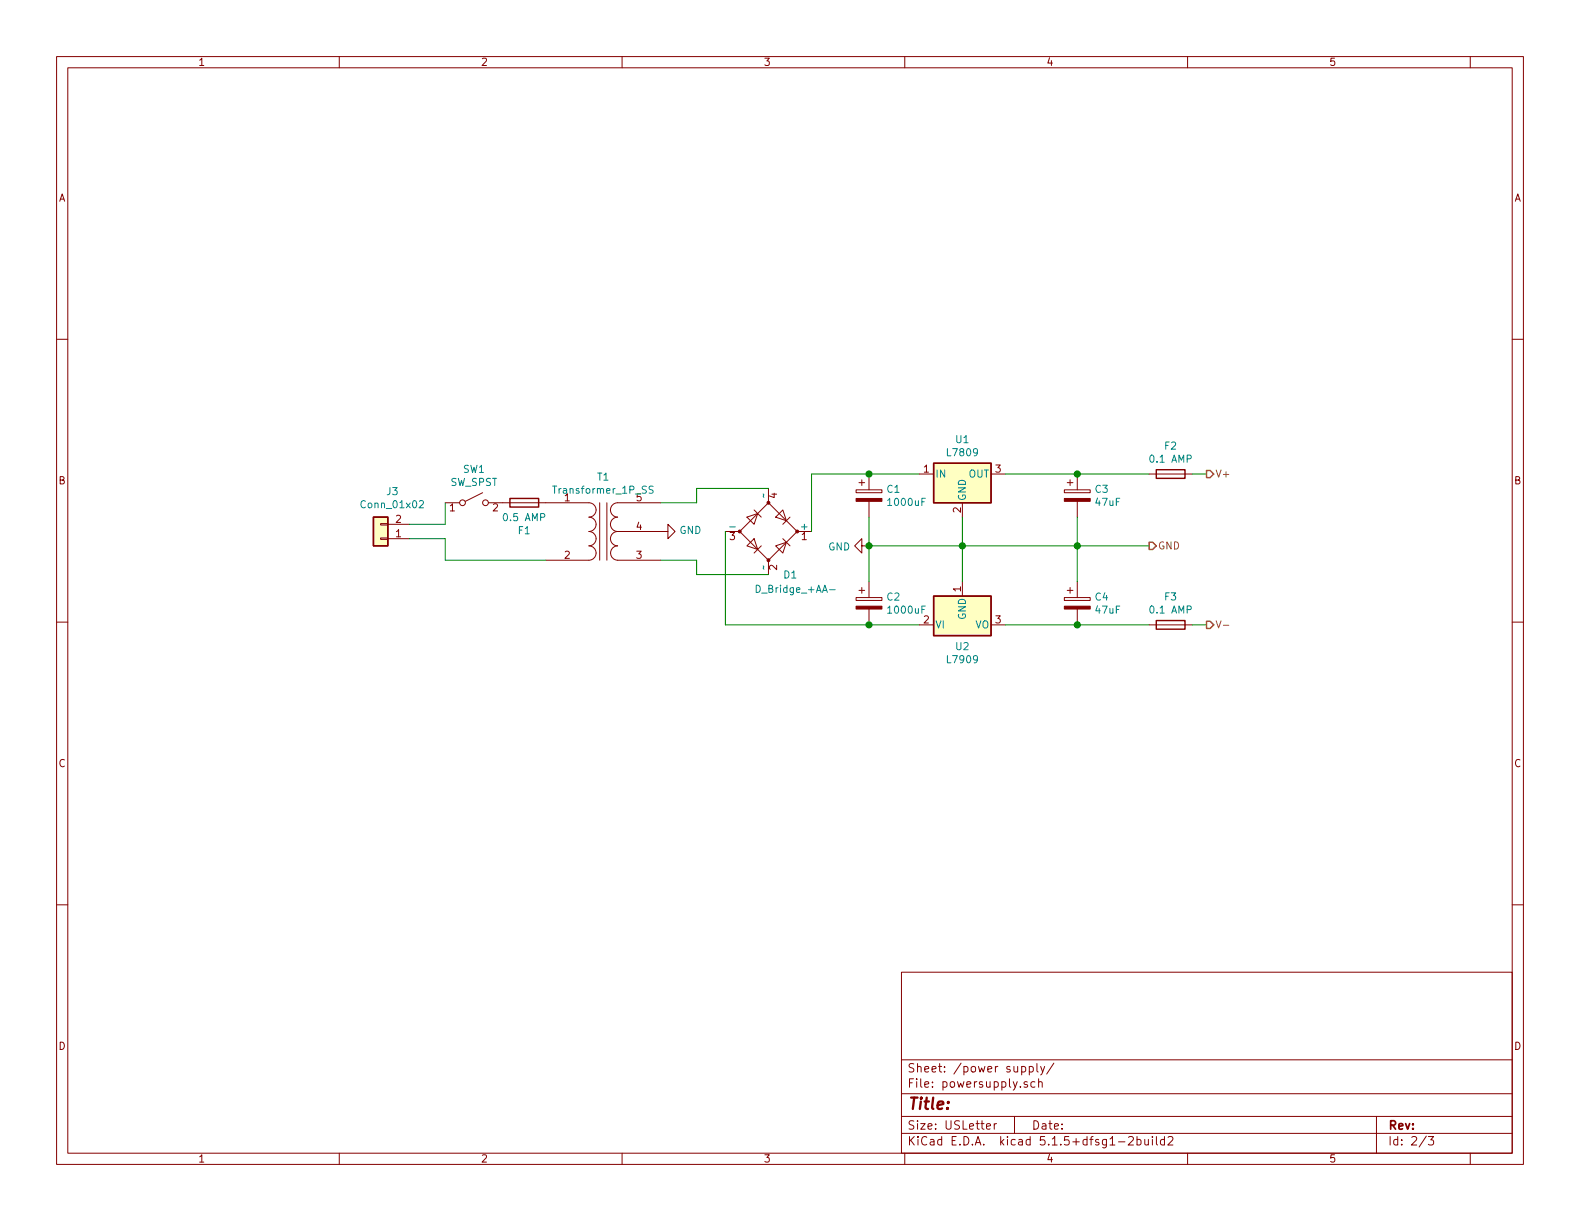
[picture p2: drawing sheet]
EESchema Schematic File Version 4
EELAYER 30 0
EELAYER END
$Descr USLetter 11000 8500
encoding utf-8
Sheet 2 3
Title ""
Date ""
Rev ""
Comp ""
Comment1 ""
Comment2 ""
Comment3 ""
Comment4 ""
$EndDescr
$Comp
L Device:Transformer_1P_SS T1
U 1 1
P 4200 3700
F 0 "T1" H 4200 4081 50  0000 C CNN
F 1 "Transformer_1P_SS" H 4200 3990 50  0000 C CNN
F 2 "Connector_Molex:Molex_KK-396_A-41791-0005_1x05_P3.96mm_Vertical" H 4200 3700 50  0001 C CNN
F 3 "~" H 4200 3700 50  0001 C CNN
	1    4200 3700
	1    0    0    -1  
$EndComp
$Comp
L Device:Fuse F2
U 1 1
P 8150 3300
F 0 "F2" V 7953 3300 50  0000 C CNN
F 1 "0.1 AMP" V 8044 3300 50  0000 C CNN
F 2 "Connector_PinHeader_2.54mm:PinHeader_1x02_P2.54mm_Vertical" V 8080 3300 50  0001 C CNN
F 3 "~" H 8150 3300 50  0001 C CNN
	1    8150 3300
	0    1    1    0   
$EndComp
$Comp
L Switch:SW_SPST SW1
U 1 1
P 3300 3500
F 0 "SW1" H 3300 3735 50  0000 C CNN
F 1 "SW_SPST" H 3300 3644 50  0000 C CNN
F 2 "Connector_Molex:Molex_KK-396_A-41791-0002_1x02_P3.96mm_Vertical" H 3300 3500 50  0001 C CNN
F 3 "~" H 3300 3500 50  0001 C CNN
	1    3300 3500
	1    0    0    -1  
$EndComp
Wire Wire Line
	3100 3900 3800 3900
$Comp
L power:GND #PWR03
U 1 1
P 4600 3700
F 0 "#PWR03" H 4600 3450 50  0001 C CNN
F 1 "GND" V 4605 3572 50  0000 R CNN
F 2 "" H 4600 3700 50  0001 C CNN
F 3 "" H 4600 3700 50  0001 C CNN
	1    4600 3700
	0    -1   -1   0   
$EndComp
$Comp
L Device:D_Bridge_+A-A D1
U 1 1
P 5350 3700
F 0 "D1" H 5450 3400 50  0000 L CNN
F 1 "D_Bridge_+AA-" H 5250 3300 50  0000 L CNN
F 2 "Diode_THT:Diode_Bridge_15.1x15.1x6.3mm_P10.9mm" H 5350 3700 50  0001 C CNN
F 3 "~" H 5350 3700 50  0001 C CNN
	1    5350 3700
	1    0    0    -1  
$EndComp
Wire Wire Line
	4600 3500 4850 3500
Wire Wire Line
	4850 3500 4850 3400
Wire Wire Line
	4850 3400 5350 3400
Wire Wire Line
	4600 3900 4850 3900
Wire Wire Line
	4850 3900 4850 4000
Wire Wire Line
	4850 4000 5350 4000
Wire Wire Line
	5050 3700 5050 4350
Wire Wire Line
	5650 3700 5650 3300
$Comp
L Regulator_Linear:L7805 U1
U 1 1
P 6700 3300
F 0 "U1" H 6700 3542 50  0000 C CNN
F 1 "L7809" H 6700 3451 50  0000 C CNN
F 2 "Package_TO_SOT_THT:TO-220-3_Vertical" H 6725 3150 50  0001 L CIN
F 3 "http://www.st.com/content/ccc/resource/technical/document/datasheet/41/4f/b3/b0/12/d4/47/88/CD00000444.pdf/files/CD00000444.pdf/jcr:content/translations/en.CD00000444.pdf" H 6700 3250 50  0001 C CNN
	1    6700 3300
	1    0    0    -1  
$EndComp
$Comp
L Regulator_Linear:L7905 U2
U 1 1
P 6700 4350
F 0 "U2" H 6700 4201 50  0000 C CNN
F 1 "L7909" H 6700 4110 50  0000 C CNN
F 2 "Package_TO_SOT_THT:TO-220-3_Vertical" H 6700 4150 50  0001 C CIN
F 3 "http://www.st.com/content/ccc/resource/technical/document/datasheet/c9/16/86/41/c7/2b/45/f2/CD00000450.pdf/files/CD00000450.pdf/jcr:content/translations/en.CD00000450.pdf" H 6700 4350 50  0001 C CNN
	1    6700 4350
	1    0    0    -1  
$EndComp
$Comp
L Device:CP C1
U 1 1
P 6050 3450
F 0 "C1" H 6168 3496 50  0000 L CNN
F 1 "1000uF" H 6168 3405 50  0000 L CNN
F 2 "Capacitor_THT:CP_Radial_D12.5mm_P5.00mm" H 6088 3300 50  0001 C CNN
F 3 "~" H 6050 3450 50  0001 C CNN
	1    6050 3450
	1    0    0    -1  
$EndComp
$Comp
L Device:CP C2
U 1 1
P 6050 4200
F 0 "C2" H 6168 4246 50  0000 L CNN
F 1 "1000uF" H 6168 4155 50  0000 L CNN
F 2 "Capacitor_THT:CP_Radial_D12.5mm_P5.00mm" H 6088 4050 50  0001 C CNN
F 3 "~" H 6050 4200 50  0001 C CNN
	1    6050 4200
	1    0    0    -1  
$EndComp
$Comp
L power:GND #PWR04
U 1 1
P 6050 3800
F 0 "#PWR04" H 6050 3550 50  0001 C CNN
F 1 "GND" V 6055 3672 50  0000 R CNN
F 2 "" H 6050 3800 50  0001 C CNN
F 3 "" H 6050 3800 50  0001 C CNN
	1    6050 3800
	0    1    1    0   
$EndComp
Wire Wire Line
	6050 3300 6400 3300
Wire Wire Line
	6050 3600 6050 3800
Wire Wire Line
	5050 4350 6050 4350
Connection ~ 6050 4350
Wire Wire Line
	6050 4350 6400 4350
Connection ~ 6050 3800
Wire Wire Line
	6050 3800 6050 4050
Wire Wire Line
	6700 3600 6700 3800
Connection ~ 6700 3800
Wire Wire Line
	6700 3800 6050 3800
Wire Wire Line
	6700 3800 6700 4050
$Comp
L Device:CP C3
U 1 1
P 7500 3450
F 0 "C3" H 7618 3496 50  0000 L CNN
F 1 "47uF" H 7618 3405 50  0000 L CNN
F 2 "Capacitor_THT:CP_Radial_D8.0mm_P3.80mm" H 7538 3300 50  0001 C CNN
F 3 "~" H 7500 3450 50  0001 C CNN
	1    7500 3450
	1    0    0    -1  
$EndComp
$Comp
L Device:CP C4
U 1 1
P 7500 4200
F 0 "C4" H 7618 4246 50  0000 L CNN
F 1 "47uF" H 7618 4155 50  0000 L CNN
F 2 "Capacitor_THT:CP_Radial_D8.0mm_P3.80mm" H 7538 4050 50  0001 C CNN
F 3 "~" H 7500 4200 50  0001 C CNN
	1    7500 4200
	1    0    0    -1  
$EndComp
Wire Wire Line
	7000 3300 7500 3300
Wire Wire Line
	7500 3600 7500 3800
Wire Wire Line
	6700 3800 7500 3800
Wire Wire Line
	7500 4050 7500 3800
Connection ~ 7500 3800
Wire Wire Line
	7500 4350 7000 4350
Text HLabel 8400 3300 2    50   Output ~ 0
V+
Text HLabel 8000 3800 2    50   Output ~ 0
GND
Text HLabel 8400 4350 2    50   Output ~ 0
V-
Wire Wire Line
	8000 3300 7500 3300
Connection ~ 7500 3300
Wire Wire Line
	7500 3800 8000 3800
Wire Wire Line
	8000 4350 7500 4350
Connection ~ 7500 4350
Connection ~ 6050 3300
Wire Wire Line
	5650 3300 6050 3300
$Comp
L Device:Fuse F3
U 1 1
P 8150 4350
F 0 "F3" V 7953 4350 50  0000 C CNN
F 1 "0.1 AMP" V 8044 4350 50  0000 C CNN
F 2 "Connector_PinHeader_2.54mm:PinHeader_1x02_P2.54mm_Vertical" V 8080 4350 50  0001 C CNN
F 3 "~" H 8150 4350 50  0001 C CNN
	1    8150 4350
	0    1    1    0   
$EndComp
Wire Wire Line
	8300 3300 8400 3300
Wire Wire Line
	8300 4350 8400 4350
$Comp
L Device:Fuse F1
U 1 1
P 3650 3500
F 0 "F1" V 3453 3500 50  0000 C CNN
F 1 "0.5 AMP" V 3544 3500 50  0000 C CNN
F 2 "Connector_Molex:Molex_KK-396_A-41791-0002_1x02_P3.96mm_Vertical" V 3580 3500 50  0001 C CNN
F 3 "~" H 3650 3500 50  0001 C CNN
	1    3650 3500
	0    -1   -1   0   
$EndComp
$Comp
L Connector_Generic:Conn_01x02 J3
U 1 1
P 2650 3750
F 0 "J3" H 2568 3425 50  0000 C CNN
F 1 "Conn_01x02" H 2568 3516 50  0000 C CNN
F 2 "Connector_Molex:Molex_KK-396_A-41791-0002_1x02_P3.96mm_Vertical" H 2650 3750 50  0001 C CNN
F 3 "~" H 2650 3750 50  0001 C CNN
	1    2650 3750
	-1   0    0    1   
$EndComp
Wire Wire Line
	2850 3650 3100 3650
Wire Wire Line
	3100 3650 3100 3500
Wire Wire Line
	2850 3750 3100 3750
Wire Wire Line
	3100 3750 3100 3900
$EndSCHEMATC
